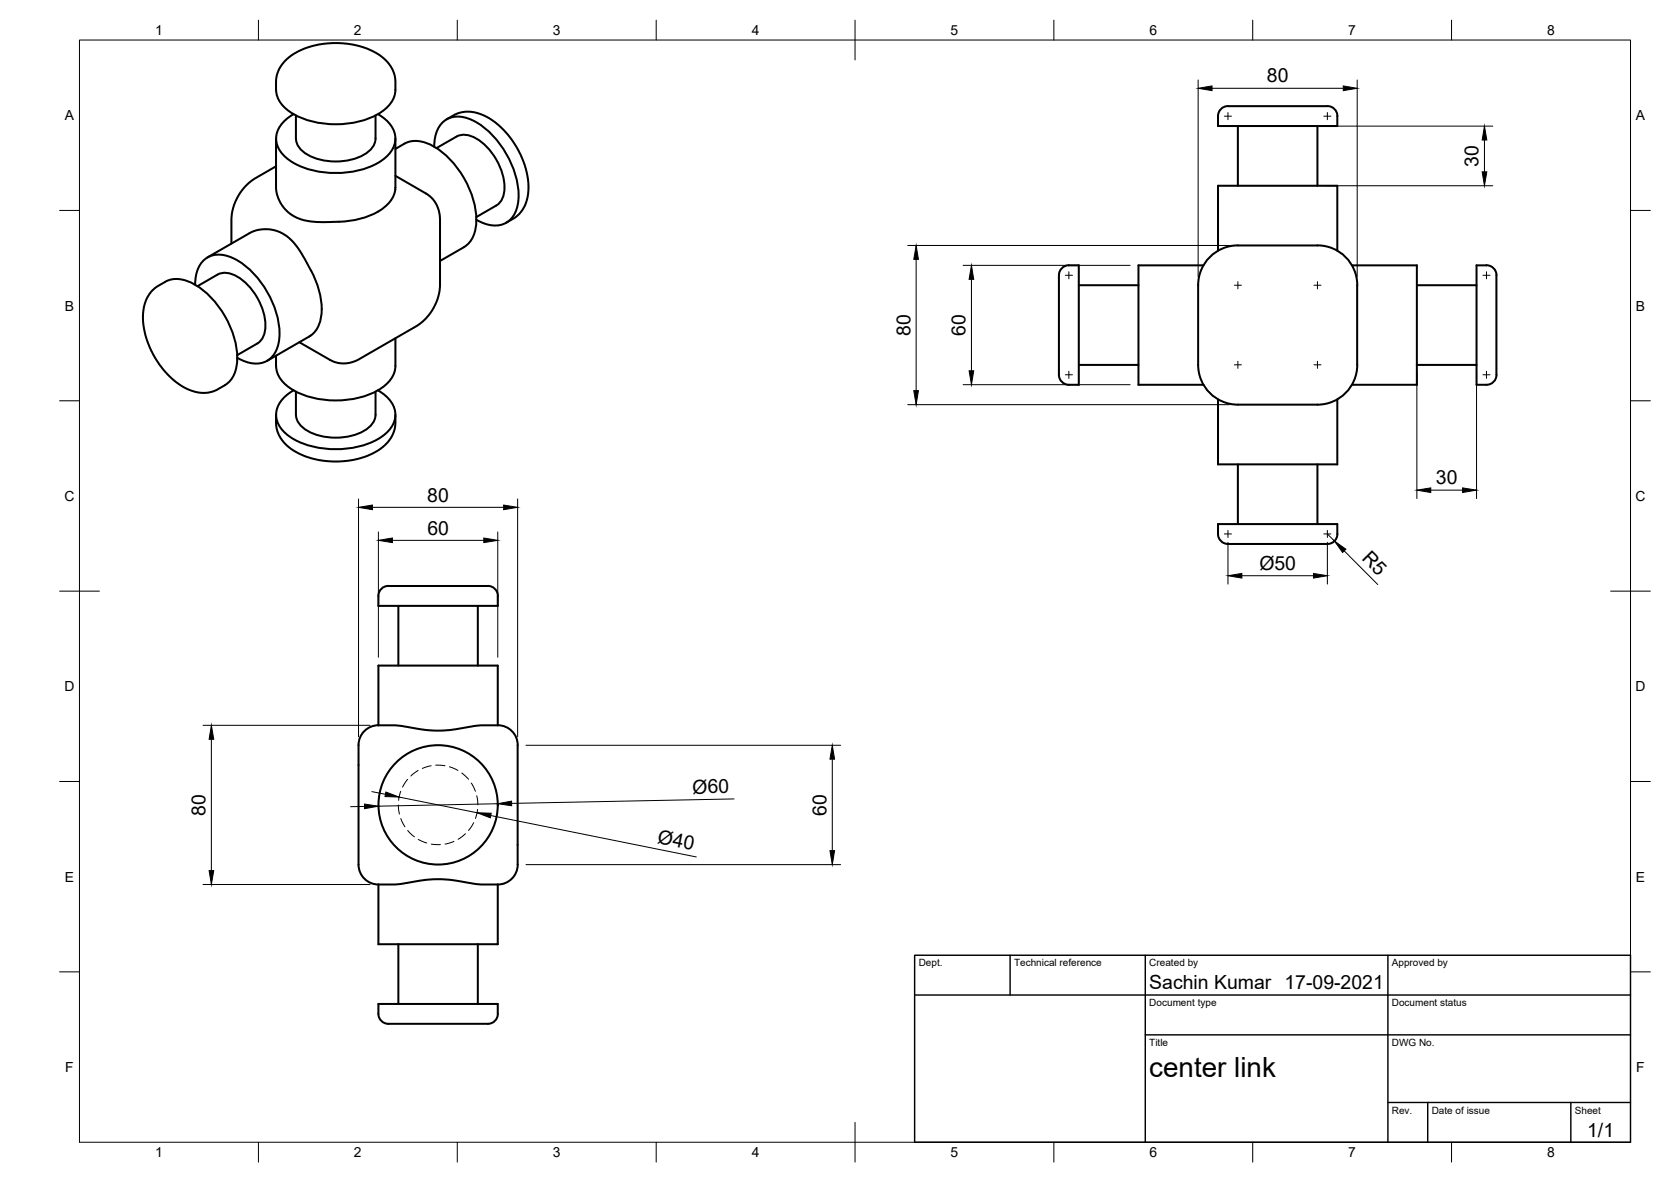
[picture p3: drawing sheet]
<svg xmlns="http://www.w3.org/2000/svg" width="420mm" height="297mm" viewBox="0 0 420 297" stroke-linecap="round" stroke-linejoin="round" font-family="sans-serif">
<!-- layer: Visible -->
<g fill="none" stroke="#000" stroke-width=".51">
<path d="M71.5 15.4a18.3 18.3 0 0 1 13.9-4.6l4.1 .6a12.5 12.5 0 0 1 9.4 6.7l.5 2a7.7 7.7 0 0 1-4.4 8.6 23 23 0 0 1-22.3-.7 7.7 7.7 0 0 1-3.3-8 7.9 7.9 0 0 1 2.1-4.6zM69.4 34.8v12.3a9.3 9.3 0 0 0 9.5 8.6h6.3M73.8 28.7a7.7 7.7 0 0 0-4.4 6.1 7.3 7.3 0 0 0 4.4 6.1 23.4 23.4 0 0 0 21.2 0 7.7 7.7 0 0 0 4.4-6.1 7.3 7.3 0 0 0-4.4-6.1M74.4 29v5.8a5.4 5.4 0 0 0 3.9 4.6 15.4 15.4 0 0 0 14-1.1 4.7 4.7 0 0 0 2.1-3.5v-5.8M99.4 34.8v12.3a6.7 6.7 0 0 1-3.5 5.6 20.2 20.2 0 0 1-10.6 3M99.4 37.4a7.6 7.6 0 0 1 6.3-1.9 18.1 18.1 0 0 1 11 9.3 18.1 18.1 0 0 1 2.5 14.1 5.9 5.9 0 0 1-2.5 3.2l-6.1 3.5M109.2 36.9a7.7 7.7 0 0 1 3.1-6.9 7.3 7.3 0 0 1 7.5 .7 23.4 23.4 0 0 1 10.6 18.4 7.7 7.7 0 0 1-3.1 6.9 7.3 7.3 0 0 1-7.5-.8M109.7 37.2l5.1-2.9a5.4 5.4 0 0 1 5.9 1.1 15.4 15.4 0 0 1 6.1 12.7 4.7 4.7 0 0 1-2 3.5l-5 3M112.3 30l2.2-1.3a9.5 9.5 0 0 1 9.8 1.9l2.4 2.2 2.5 3.1 1.7 3 1.4 3.8a12 12 0 0 1-1.5 10.8l-1.4 1.2-2.1 1.3M311.3 31.7v15M331.3 31.7v15M333.8 26.7h-24a2.83 2.83 0 0 0-3.5 2.5v2.5h30v-2.5"/>
<path d="M333.8 26.7a2.51 2.51 0 0 1 2.5 2.5M69.4 41.8l-6.3 3.8-2.1 2.1-1.2 1.7-.9 2-.6 2.2-.1 7.6M99.4 44.2l8.5 5a7.5 7.5 0 0 1 2.7 6v17l-.6 2.9-1 2.3-1.9 2.6-1.8 1.6-14.9 8.6a7.3 7.3 0 0 1-7.4 .2l-7.7-4.4M41.6 70.8a7.3 7.3 0 0 1 7.5 .7 23 23 0 0 1 10.5 19.7 7.6 7.6 0 0 1-5.3 6.9 9.6 9.6 0 0 1-9.8-1.9l-2.4-2.2-2.5-3.1-1.7-3-1.4-3.8a11.9 11.9 0 0 1 1.7-11l1.2-1 2.2-1.3M49.1 71.6a7.7 7.7 0 0 1 3.1-6.9 7.3 7.3 0 0 1 7.5 .7 23.4 23.4 0 0 1 10.6 18.4 7.7 7.7 0 0 1-3.1 6.9 7.3 7.3 0 0 1-7.5-.8M52.2 64.7l10.6-6.1a9.2 9.2 0 0 1 12 3.6l2 3.1a36.4 36.4 0 0 1 3.8 9.6 10.2 10.2 0 0 1-1.9 8.9l-.9 .7-10.6 6.2M54.7 69l-5.1 2.9M54.7 69a5.4 5.4 0 0 1 5.9 1.1 15.4 15.4 0 0 1 6.1 12.7 4.7 4.7 0 0 1-2 3.5l-5.1 2.9M266.3 69.2v25M268.8 66.7h2.5v30h-2.5M268.8 66.7a2.51 2.51 0 0 0-2.5 2.5M271.3 71.7h15"/>
<path d="M302.6 66.7h-16.3v30h16.3M303.8 65a10 10 0 0 1 7.5-3.3h20a10 10 0 0 1 9.9 10l.1 20a10 10 0 0 1-10 10h-20a10 10 0 0 1-10-10v-20a10 10 0 0 1 2.5-6.7zM306.3 63v-16.3h30v16.3M339.9 66.7h16.4v30h-16.4M356.3 71.7h15M373.8 66.7h-2.5v30a4.9 4.9 0 0 0 4-.6 2.5 2.5 0 0 0 1-1.9M373.8 66.7a2.51 2.51 0 0 1 2.5 2.5M376.3 69.2v25M73.8 98.1a7.7 7.7 0 0 0-4.4 6.1 7.3 7.3 0 0 0 4.4 6.2 23.4 23.4 0 0 0 21.2 0 7.7 7.7 0 0 0 4.4-6.2 7.3 7.3 0 0 0-4.4-6.1M74.4 98.4v5.8a5.4 5.4 0 0 0 3.9 4.6 15.4 15.4 0 0 0 14-1.1 4.7 4.7 0 0 0 2.1-3.5v-5.8M99.4 85v7a7.3 7.3 0 0 1-4.4 6.1 23 23 0 0 1-22.3-.7 6.9 6.9 0 0 1-3.3-5.4v-2.6M266.3 94.2a2.51 2.51 0 0 0 2.5 2.5"/>
<path d="M271.3 91.7h15M356.3 91.7h15M69.4 104.2v2.6a9.7 9.7 0 0 0 6.9 7.7l2.7 .9 3.4 .5h4.1l3-.5a12.5 12.5 0 0 0 9.4-6.7l.5-1.9v-2.6M306.3 100.4v16.3h30v-16.3M311.3 116.7v15M331.3 116.7v15M336.3 134.2v-2.5h-30a4.9 4.9 0 0 0 .5 4.1 4.2 4.2 0 0 0 3.5 .9h23.5M336.3 134.2a2.51 2.51 0 0 1-2.5 2.5M97.6 147.3h25.1M97.7 147.2a2.51 2.51 0 0 0-2.6 2.6v2.5h30.1a4.8 4.8 0 0 0-.6-4.1 2.5 2.5 0 0 0-1.9-1M100.2 152.3v15M120.1 152.3v15"/>
<path d="M95.1 167.3h30.1v15h-4.8l-6.8 1.1-2.7 .2-4.2-.2-6.8-1.1h-4.8zM95.2 182.3a5.4 5.4 0 0 0-5.1 6.4v28.6M125.2 182.3a5.3 5.3 0 0 1 5 6.4v28.6M90.1 217.3a5 5 0 0 0 5.1 5M130.2 217.3a5 5 0 0 1-5 5M95.1 222.3l4.8-.1 6.8-1 2.7-.3 4.2 .3 6.8 1 4.8 .1M95.1 222.3v15h30.1v-15M100.2 237.3v15M120.1 237.3v15M95.1 252.3h30.1a4.8 4.8 0 0 1-.6 4 4.3 4.3 0 0 1-3.5 1h-22.4a2.87 2.87 0 0 1-3.6-2.5z"/>
<circle cx="110.2" cy="202.3" r="15"/>
</g>
<!-- layer: Hidden -->
<g fill="none" stroke="#000" stroke-width=".25">
<path d="M100.8 198.9l-.6 2.2M102.5 195.9l-1.3 1.9M105.1 193.6l-1.8 1.4M108.4 192.4l-2.2 .7M109.6 192.3l2.3 .1M113 192.7l2.1 .9M116.1 194.3l1.7 1.5M118.5 196.8l1 2M119.9 200l.2 2.3M100.2 202.3l.2 2.3M100.8 205.7l1 2.1M102.5 208.7l1.7 1.6"/>
<path d="M105.2 211l2.1 .8M108.4 212.1l2.3 .1M114.1 211.4l-2.2 .7M117 209.5l-1.8 1.4M119.1 206.7l-1.3 2M120.1 203.4l-.6 2.3"/>
</g>
<!-- layer: Border -->
<g fill="none" stroke="#000" stroke-width=".25">
<path d="M20 10.1h390v276.9h-390zM65 5.1v5M115 5.1v5M165 5.1v5M215 5.1v10M265 5.1v5M315 5.1v5M365 5.1v5M15 52.9h5M410 52.9h5M15 100.7h5M410 100.7h5"/>
<path d="M15 148.6h10M405 148.6h10M15 196.4h5M410 196.4h5M15 244.2h5M410 244.2h5M65 287v5M115 287v5M165 287v5M215 282.1v9.9M265 287v5M315 287v5"/>
<path d="M365 287v5"/>
</g>
<!-- layer: TitleBlock -->
<path d="M230 240.1h180v46.9h-180zM230 250h180M254 240.1v9.9M288 240.1v46.9M349 240.1v46.9M288 260.1h122M349 277.1h61M359 277.1v9.9M395 277.1v9.9" fill="none" stroke="#000" stroke-width=".36"/>
<!-- layer: Dimensions -->
<g fill="none" stroke="#000" stroke-width=".25">
<path d="M301.3 20.1v49.5M304.8 22.2h33M333.4 31.7h41.9M341.2 20.1v49.5M373.3 35.2v8M333.4 46.7h41.9M228.2 61.7h81M230.4 65.2v33M242.2 66.7h42M244.3 70.2v23M242.2 96.7h42M356.3 93.8v31.5"/>
<path d="M371.3 93.8v31.5M228.2 101.7h81M90.1 125.4v59.8M93.6 127.5h33M95.1 133.7v31.5M98.7 135.8h22.9M125.2 133.7v31.5M130.2 125.4v59.8M308.8 136.3v10.5M333.8 136.3v10.5M333.8 134.2l1.7 1.8M338 138.4l8.4 8.5"/>
<path d="M359.7 123.2h8M312.3 144.7h18M51.1 182.3h41.9M53.1 185.8v33M93.5 198.9l3.4 .7M132.2 187.3h79.2M209.3 190.8v23M91.7 202.7h-3.5M100.4 200.3l19.6 3.9M123.4 204.9l51.7 10.5M125.1 202l-30 .6M132.2 217.3h79.2"/>
<path d="M184.6 200.8l-55.9 1.1M51.1 222.3h41.9"/>
</g>
<g fill="#000" stroke="#000" stroke-width=".25">
<path d="M301.3 22.2l3.5-.6v1.2zM337.8 21.6l3.4 .6-3.4 .6zM373.3 31.7l.5 3.5h-1.1zM372.7 43.2h1.1l-.5 3.5zM230.4 61.7l.5 3.5h-1.1zM244.3 66.7l.5 3.5h-1.1zM229.8 98.2h1.1l-.5 3.5zM243.7 93.2h1.1l-.5 3.5zM90.1 127.5l3.5-.6v1.2zM95.1 135.8l3.6-.6v1.2zM121.6 135.2l3.6 .6-3.6 .6zM126.6 126.9l3.6 .6-3.6 .6z"/>
<path d="M335.5 136l2.9 2-.8 .8zM356.3 123.2l3.4-.6v1.2zM367.7 122.6l3.6 .6-3.6 .6zM308.8 144.7l3.5-.6v1.2zM330.3 144.1l3.5 .6-3.5 .6zM53.1 182.3l.6 3.5h-1.1zM97 199l3.4 1.3-3.6-.1zM209.3 187.3l.5 3.5h-1.1zM52.6 218.8h1.1l-.6 3.5zM91.7 202.1l3.4 .5-3.4 .6zM120 204.2l3.5 .2-.2 1.1zM125.1 202l3.5-.7 .1 1.2z"/>
<path d="M208.7 213.8h1.1l-.5 3.5z"/>
</g>
<!-- layer: Center Lines -->
<g fill="none" stroke="#000" stroke-width=".25">
<path d="M307.9 29.2h1.7M308.8 28.3v1.8M332.9 29.2h1.7M333.8 28.3v1.8M267.9 69.2h1.8M268.8 68.3v1.8M310.4 71.7h1.7M311.3 70.8v1.8M330.4 71.7h1.7M331.3 70.8v1.8M372.9 69.2h1.7M373.8 68.3v1.8"/>
<path d="M267.9 94.2h1.8M268.8 93.3v1.8M310.4 91.7h1.7M311.3 90.8v1.8M330.4 91.7h1.7M331.3 90.8v1.8M372.9 94.2h1.7M373.8 93.3v1.8M307.9 134.2h1.7M308.8 133.3v1.8M332.9 134.2h1.7M333.8 133.3v1.8"/>
</g>
<text font-size="7" x="289" y="270.6">center link</text>
<g font-size="4.9">
<text x="318.6" y="20.7">80</text>
<text x="371.8" y="41.9" transform="rotate(-90 371.8 41.9)">30</text>
<text x="228.9" y="84.4" transform="rotate(-90 228.9 84.4)">80</text>
<text x="242.8" y="84.4" transform="rotate(-90 242.8 84.4)">60</text>
<text x="361.1" y="121.7">30</text>
<text x="107.4" y="126">80</text>
<text x="107.5" y="134.3">60</text>
<text x="316.7" y="143.1">Ø50</text>
<text x="342.2" y="140.6" transform="rotate(45 342.2 140.6)">R5</text>
<text x="174.1" y="199.4" transform="rotate(-1 174.1 199.4)">Ø60</text>
<text x="51.7" y="205" transform="rotate(-90 51.7 205)">80</text>
<text x="207.8" y="205" transform="rotate(-90 207.8 205)">60</text>
<text x="165.2" y="211.8" transform="rotate(11 165.2 211.8)">Ø40</text>
<text x="289" y="248.5">Sachin Kumar 17-09-2021</text>
<text x="399.1" y="285.7">1/1</text>
</g>
<g font-size="3.5">
<text x="39" y="8.8">1</text>
<text x="89" y="8.8">2</text>
<text x="139" y="8.8">3</text>
<text x="189" y="8.8">4</text>
<text x="239" y="8.8">5</text>
<text x="289" y="8.8">6</text>
<text x="339" y="8.8">7</text>
<text x="389" y="8.8">8</text>
<text x="16.3" y="30.2">A</text>
<text x="411.3" y="30.2">A</text>
<text x="16.3" y="78">B</text>
<text x="411.3" y="78">B</text>
<text x="16.2" y="125.9">C</text>
<text x="411.2" y="125.9">C</text>
<text x="16.2" y="173.7">D</text>
<text x="411.2" y="173.7">D</text>
<text x="16.3" y="221.6">E</text>
<text x="411.3" y="221.6">E</text>
<text x="16.4" y="269.4">F</text>
<text x="411.4" y="269.4">F</text>
<text x="39" y="290.8">1</text>
<text x="89" y="290.8">2</text>
<text x="139" y="290.8">3</text>
<text x="189" y="290.8">4</text>
<text x="239" y="290.8">5</text>
<text x="289" y="290.8">6</text>
<text x="339" y="290.8">7</text>
<text x="389" y="290.8">8</text>
</g>
<g font-size="2.5">
<text x="231" y="242.9">Dept.</text>
<text x="255" y="242.9">Technical reference</text>
<text x="289" y="242.9">Created by</text>
<text x="350" y="242.9">Approved by</text>
<text x="289" y="252.8">Document type</text>
<text x="350" y="252.8">Document status</text>
<text x="289" y="262.9">Title</text>
<text x="350" y="262.9">DWG No.</text>
<text x="350" y="279.9">Rev.</text>
<text x="360" y="279.9">Date of issue</text>
<text x="396" y="279.9">Sheet</text>
</g>
</svg>
